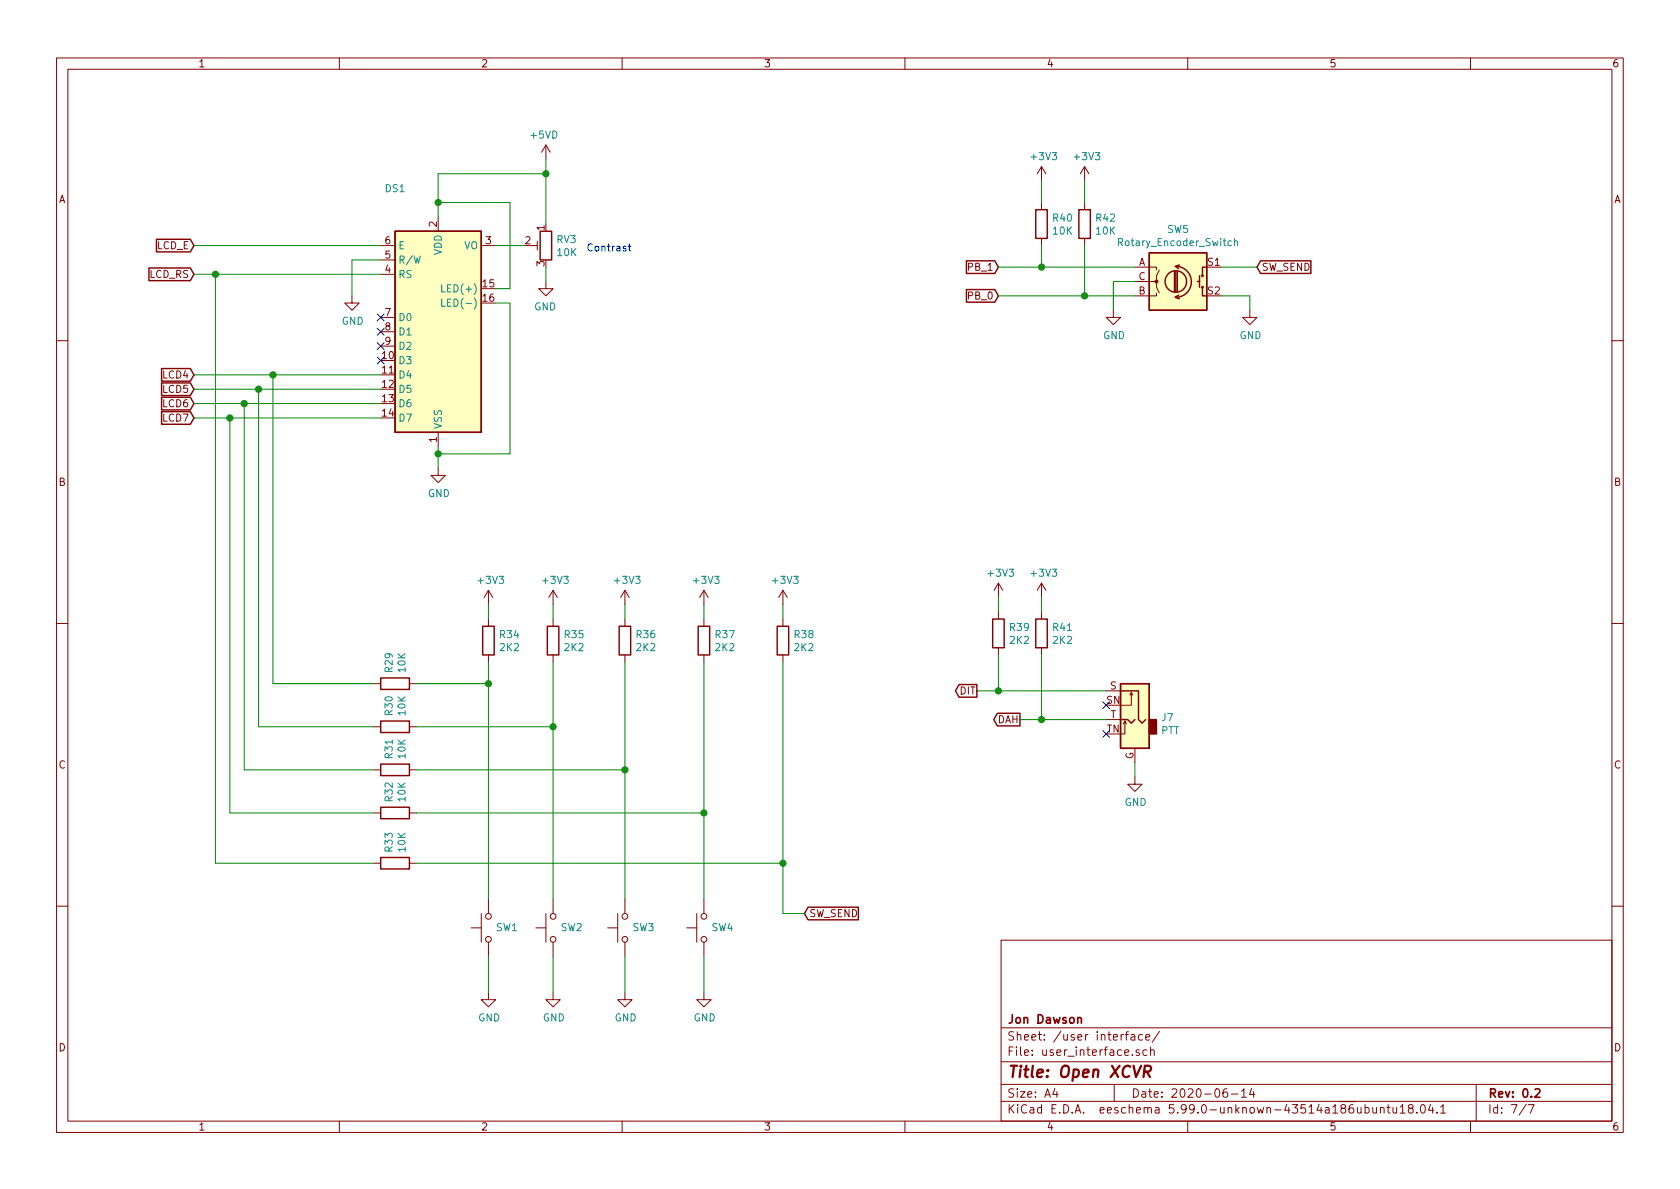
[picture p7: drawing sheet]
EESchema Schematic File Version 5
EELAYER 30 0
EELAYER END
$Descr A4 11693 8268
encoding utf-8
Sheet 7 7
Title "Open XCVR"
Date "2020-06-14"
Rev "0.2"
Comp "Jon Dawson"
Comment1 ""
Comment2 ""
Comment3 ""
Comment4 ""
Comment5 ""
Comment6 ""
Comment7 ""
Comment8 ""
Comment9 ""
$EndDescr
Connection ~ 1500 1900
Connection ~ 1600 2900
Connection ~ 1700 2800
Connection ~ 1800 2700
Connection ~ 1900 2600
Connection ~ 3050 1400
Connection ~ 3050 3150
Connection ~ 3400 4750
Connection ~ 3800 1200
Connection ~ 3850 5050
Connection ~ 4350 5350
Connection ~ 4900 5650
Connection ~ 5450 6000
Connection ~ 6950 4800
Connection ~ 7250 1850
Connection ~ 7250 5000
Connection ~ 7550 2050
NoConn ~ 2650 2200
NoConn ~ 2650 2300
NoConn ~ 2650 2400
NoConn ~ 2650 2500
NoConn ~ 7700 4900
NoConn ~ 7700 5100
Wire Wire Line
	1350 1700 2650 1700
Wire Wire Line
	1350 1900 1500 1900
Wire Wire Line
	1350 2600 1900 2600
Wire Wire Line
	1350 2700 1800 2700
Wire Wire Line
	1350 2800 1700 2800
Wire Wire Line
	1350 2900 1600 2900
Wire Wire Line
	1500 1900 2650 1900
Wire Wire Line
	1500 6000 1500 1900
Wire Wire Line
	1500 6000 2600 6000
Wire Wire Line
	1600 2900 2650 2900
Wire Wire Line
	1600 5650 1600 2900
Wire Wire Line
	1600 5650 2600 5650
Wire Wire Line
	1700 2800 2650 2800
Wire Wire Line
	1700 5350 1700 2800
Wire Wire Line
	1700 5350 2600 5350
Wire Wire Line
	1800 2700 2650 2700
Wire Wire Line
	1800 5050 1800 2700
Wire Wire Line
	1800 5050 2600 5050
Wire Wire Line
	1900 2600 2650 2600
Wire Wire Line
	1900 4750 1900 2600
Wire Wire Line
	1900 4750 2600 4750
Wire Wire Line
	2450 1800 2650 1800
Wire Wire Line
	2450 2050 2450 1800
Wire Wire Line
	2900 4750 3400 4750
Wire Wire Line
	2900 5050 3850 5050
Wire Wire Line
	2900 5350 4350 5350
Wire Wire Line
	2900 5650 4900 5650
Wire Wire Line
	2900 6000 5450 6000
Wire Wire Line
	3050 1200 3050 1400
Wire Wire Line
	3050 1200 3800 1200
Wire Wire Line
	3050 1400 3050 1500
Wire Wire Line
	3050 3100 3050 3150
Wire Wire Line
	3050 3150 3050 3250
Wire Wire Line
	3400 4200 3400 4300
Wire Wire Line
	3400 4750 3400 4600
Wire Wire Line
	3400 4750 3400 6250
Wire Wire Line
	3400 6650 3400 6900
Wire Wire Line
	3450 1700 3650 1700
Wire Wire Line
	3450 2000 3550 2000
Wire Wire Line
	3450 2100 3550 2100
Wire Wire Line
	3550 1400 3050 1400
Wire Wire Line
	3550 2000 3550 1400
Wire Wire Line
	3550 2100 3550 3150
Wire Wire Line
	3550 3150 3050 3150
Wire Wire Line
	3800 1100 3800 1200
Wire Wire Line
	3800 1200 3800 1550
Wire Wire Line
	3800 1850 3800 1950
Wire Wire Line
	3850 4200 3850 4300
Wire Wire Line
	3850 5050 3850 4600
Wire Wire Line
	3850 5050 3850 6250
Wire Wire Line
	3850 6650 3850 6900
Wire Wire Line
	4350 4200 4350 4300
Wire Wire Line
	4350 5350 4350 4600
Wire Wire Line
	4350 5350 4350 6250
Wire Wire Line
	4350 6650 4350 6900
Wire Wire Line
	4900 4200 4900 4300
Wire Wire Line
	4900 5650 4900 4600
Wire Wire Line
	4900 5650 4900 6250
Wire Wire Line
	4900 6650 4900 6900
Wire Wire Line
	5450 4200 5450 4300
Wire Wire Line
	5450 6000 5450 4600
Wire Wire Line
	5450 6350 5450 6000
Wire Wire Line
	5600 6350 5450 6350
Wire Wire Line
	6800 4800 6950 4800
Wire Wire Line
	6950 1850 7250 1850
Wire Wire Line
	6950 2050 7550 2050
Wire Wire Line
	6950 4150 6950 4250
Wire Wire Line
	6950 4550 6950 4800
Wire Wire Line
	6950 4800 7700 4800
Wire Wire Line
	7100 5000 7250 5000
Wire Wire Line
	7250 1250 7250 1400
Wire Wire Line
	7250 1700 7250 1850
Wire Wire Line
	7250 1850 7900 1850
Wire Wire Line
	7250 4150 7250 4250
Wire Wire Line
	7250 4550 7250 5000
Wire Wire Line
	7250 5000 7700 5000
Wire Wire Line
	7550 1250 7550 1400
Wire Wire Line
	7550 1700 7550 2050
Wire Wire Line
	7550 2050 7900 2050
Wire Wire Line
	7750 1950 7900 1950
Wire Wire Line
	7750 2150 7750 1950
Wire Wire Line
	7900 5300 7900 5400
Wire Wire Line
	8500 1850 8750 1850
Wire Wire Line
	8700 2050 8500 2050
Wire Wire Line
	8700 2150 8700 2050
Text Notes 4400 1750 2    50   ~ 0
Contrast
Text GLabel 1350 1700 0    50   Input ~ 0
LCD_E
Text GLabel 1350 1900 0    50   Input ~ 0
LCD_RS
Text GLabel 1350 2600 0    50   Input ~ 0
LCD4
Text GLabel 1350 2700 0    50   Input ~ 0
LCD5
Text GLabel 1350 2800 0    50   Input ~ 0
LCD6
Text GLabel 1350 2900 0    50   Input ~ 0
LCD7
Text GLabel 5600 6350 2    50   Input ~ 0
SW_SEND
Text GLabel 6800 4800 0    50   Output ~ 0
DIT
Text GLabel 6950 1850 0    50   Input ~ 0
PB_1
Text GLabel 6950 2050 0    50   Input ~ 0
PB_0
Text GLabel 7100 5000 0    50   Output ~ 0
DAH
Text GLabel 8750 1850 2    50   Input ~ 0
SW_SEND
$Comp
L power:+3V3 #PWR084
U 1 1
P 3400 4200
F 0 "#PWR084" H 3400 4050 50  0001 C CNN
F 1 "+3V3" H 3415 4373 50  0000 C CNN
F 2 "" H 3400 4200 50  0001 C CNN
F 3 "" H 3400 4200 50  0001 C CNN
	1    3400 4200
	1    0    0    -1  
$EndComp
$Comp
L power:+5VD #PWR086
U 1 1
P 3800 1100
F 0 "#PWR086" H 3800 950 50  0001 C CNN
F 1 "+5VD" H 3815 1273 50  0000 C CNN
F 2 "" H 3800 1100 50  0001 C CNN
F 3 "" H 3800 1100 50  0001 C CNN
	1    3800 1100
	-1   0    0    -1  
$EndComp
$Comp
L power:+3V3 #PWR088
U 1 1
P 3850 4200
F 0 "#PWR088" H 3850 4050 50  0001 C CNN
F 1 "+3V3" H 3865 4373 50  0000 C CNN
F 2 "" H 3850 4200 50  0001 C CNN
F 3 "" H 3850 4200 50  0001 C CNN
	1    3850 4200
	1    0    0    -1  
$EndComp
$Comp
L power:+3V3 #PWR090
U 1 1
P 4350 4200
F 0 "#PWR090" H 4350 4050 50  0001 C CNN
F 1 "+3V3" H 4365 4373 50  0000 C CNN
F 2 "" H 4350 4200 50  0001 C CNN
F 3 "" H 4350 4200 50  0001 C CNN
	1    4350 4200
	1    0    0    -1  
$EndComp
$Comp
L power:+3V3 #PWR092
U 1 1
P 4900 4200
F 0 "#PWR092" H 4900 4050 50  0001 C CNN
F 1 "+3V3" H 4915 4373 50  0000 C CNN
F 2 "" H 4900 4200 50  0001 C CNN
F 3 "" H 4900 4200 50  0001 C CNN
	1    4900 4200
	1    0    0    -1  
$EndComp
$Comp
L power:+3V3 #PWR094
U 1 1
P 5450 4200
F 0 "#PWR094" H 5450 4050 50  0001 C CNN
F 1 "+3V3" H 5465 4373 50  0000 C CNN
F 2 "" H 5450 4200 50  0001 C CNN
F 3 "" H 5450 4200 50  0001 C CNN
	1    5450 4200
	1    0    0    -1  
$EndComp
$Comp
L power:+3V3 #PWR095
U 1 1
P 6950 4150
F 0 "#PWR095" H 6950 4000 50  0001 C CNN
F 1 "+3V3" H 6965 4323 50  0000 C CNN
F 2 "" H 6950 4150 50  0001 C CNN
F 3 "" H 6950 4150 50  0001 C CNN
	1    6950 4150
	1    0    0    -1  
$EndComp
$Comp
L power:+3V3 #PWR096
U 1 1
P 7250 1250
F 0 "#PWR096" H 7250 1100 50  0001 C CNN
F 1 "+3V3" H 7265 1423 50  0000 C CNN
F 2 "" H 7250 1250 50  0001 C CNN
F 3 "" H 7250 1250 50  0001 C CNN
	1    7250 1250
	1    0    0    -1  
$EndComp
$Comp
L power:+3V3 #PWR097
U 1 1
P 7250 4150
F 0 "#PWR097" H 7250 4000 50  0001 C CNN
F 1 "+3V3" H 7265 4323 50  0000 C CNN
F 2 "" H 7250 4150 50  0001 C CNN
F 3 "" H 7250 4150 50  0001 C CNN
	1    7250 4150
	1    0    0    -1  
$EndComp
$Comp
L power:+3V3 #PWR098
U 1 1
P 7550 1250
F 0 "#PWR098" H 7550 1100 50  0001 C CNN
F 1 "+3V3" H 7565 1423 50  0000 C CNN
F 2 "" H 7550 1250 50  0001 C CNN
F 3 "" H 7550 1250 50  0001 C CNN
	1    7550 1250
	1    0    0    -1  
$EndComp
$Comp
L power:GND #PWR082
U 1 1
P 2450 2050
F 0 "#PWR082" H 2450 1800 50  0001 C CNN
F 1 "GND" H 2455 1877 50  0000 C CNN
F 2 "" H 2450 2050 50  0001 C CNN
F 3 "" H 2450 2050 50  0001 C CNN
	1    2450 2050
	1    0    0    -1  
$EndComp
$Comp
L power:GND #PWR083
U 1 1
P 3050 3250
F 0 "#PWR083" H 3050 3000 50  0001 C CNN
F 1 "GND" H 3055 3077 50  0000 C CNN
F 2 "" H 3050 3250 50  0001 C CNN
F 3 "" H 3050 3250 50  0001 C CNN
	1    3050 3250
	1    0    0    -1  
$EndComp
$Comp
L power:GND #PWR085
U 1 1
P 3400 6900
F 0 "#PWR085" H 3400 6650 50  0001 C CNN
F 1 "GND" H 3405 6727 50  0000 C CNN
F 2 "" H 3400 6900 50  0001 C CNN
F 3 "" H 3400 6900 50  0001 C CNN
	1    3400 6900
	1    0    0    -1  
$EndComp
$Comp
L power:GND #PWR087
U 1 1
P 3800 1950
F 0 "#PWR087" H 3800 1700 50  0001 C CNN
F 1 "GND" H 3805 1777 50  0000 C CNN
F 2 "" H 3800 1950 50  0001 C CNN
F 3 "" H 3800 1950 50  0001 C CNN
	1    3800 1950
	-1   0    0    -1  
$EndComp
$Comp
L power:GND #PWR089
U 1 1
P 3850 6900
F 0 "#PWR089" H 3850 6650 50  0001 C CNN
F 1 "GND" H 3855 6727 50  0000 C CNN
F 2 "" H 3850 6900 50  0001 C CNN
F 3 "" H 3850 6900 50  0001 C CNN
	1    3850 6900
	1    0    0    -1  
$EndComp
$Comp
L power:GND #PWR091
U 1 1
P 4350 6900
F 0 "#PWR091" H 4350 6650 50  0001 C CNN
F 1 "GND" H 4355 6727 50  0000 C CNN
F 2 "" H 4350 6900 50  0001 C CNN
F 3 "" H 4350 6900 50  0001 C CNN
	1    4350 6900
	1    0    0    -1  
$EndComp
$Comp
L power:GND #PWR093
U 1 1
P 4900 6900
F 0 "#PWR093" H 4900 6650 50  0001 C CNN
F 1 "GND" H 4905 6727 50  0000 C CNN
F 2 "" H 4900 6900 50  0001 C CNN
F 3 "" H 4900 6900 50  0001 C CNN
	1    4900 6900
	1    0    0    -1  
$EndComp
$Comp
L power:GND #PWR099
U 1 1
P 7750 2150
F 0 "#PWR099" H 7750 1900 50  0001 C CNN
F 1 "GND" H 7755 1977 50  0000 C CNN
F 2 "" H 7750 2150 50  0001 C CNN
F 3 "" H 7750 2150 50  0001 C CNN
	1    7750 2150
	1    0    0    -1  
$EndComp
$Comp
L power:GND #PWR0100
U 1 1
P 7900 5400
F 0 "#PWR0100" H 7900 5150 50  0001 C CNN
F 1 "GND" H 7905 5227 50  0000 C CNN
F 2 "" H 7900 5400 50  0001 C CNN
F 3 "" H 7900 5400 50  0001 C CNN
	1    7900 5400
	1    0    0    -1  
$EndComp
$Comp
L power:GND #PWR0101
U 1 1
P 8700 2150
F 0 "#PWR0101" H 8700 1900 50  0001 C CNN
F 1 "GND" H 8705 1977 50  0000 C CNN
F 2 "" H 8700 2150 50  0001 C CNN
F 3 "" H 8700 2150 50  0001 C CNN
	1    8700 2150
	1    0    0    -1  
$EndComp
$Comp
L Device:R R29
U 1 1
P 2750 4750
F 0 "R29" H 2820 4795 50  0000 L CNN
F 1 "10K" H 2820 4705 50  0000 L CNN
F 2 "Resistor_SMD:R_0805_2012Metric" V 2680 4750 50  0001 C CNN
F 3 "~" H 2750 4750 50  0001 C CNN
	1    2750 4750
	0    -1   -1   0   
$EndComp
$Comp
L Device:R R30
U 1 1
P 2750 5050
F 0 "R30" H 2820 5095 50  0000 L CNN
F 1 "10K" H 2820 5005 50  0000 L CNN
F 2 "Resistor_SMD:R_0805_2012Metric" V 2680 5050 50  0001 C CNN
F 3 "~" H 2750 5050 50  0001 C CNN
	1    2750 5050
	0    -1   -1   0   
$EndComp
$Comp
L Device:R R31
U 1 1
P 2750 5350
F 0 "R31" H 2820 5395 50  0000 L CNN
F 1 "10K" H 2820 5305 50  0000 L CNN
F 2 "Resistor_SMD:R_0805_2012Metric" V 2680 5350 50  0001 C CNN
F 3 "~" H 2750 5350 50  0001 C CNN
	1    2750 5350
	0    -1   -1   0   
$EndComp
$Comp
L Device:R R32
U 1 1
P 2750 5650
F 0 "R32" H 2820 5695 50  0000 L CNN
F 1 "10K" H 2820 5605 50  0000 L CNN
F 2 "Resistor_SMD:R_0805_2012Metric" V 2680 5650 50  0001 C CNN
F 3 "~" H 2750 5650 50  0001 C CNN
	1    2750 5650
	0    -1   -1   0   
$EndComp
$Comp
L Device:R R33
U 1 1
P 2750 6000
F 0 "R33" H 2820 6045 50  0000 L CNN
F 1 "10K" H 2820 5955 50  0000 L CNN
F 2 "Resistor_SMD:R_0805_2012Metric" V 2680 6000 50  0001 C CNN
F 3 "~" H 2750 6000 50  0001 C CNN
	1    2750 6000
	0    -1   -1   0   
$EndComp
$Comp
L Device:R R34
U 1 1
P 3400 4450
F 0 "R34" H 3470 4495 50  0000 L CNN
F 1 "2K2" H 3470 4405 50  0000 L CNN
F 2 "Resistor_SMD:R_0805_2012Metric" V 3330 4450 50  0001 C CNN
F 3 "~" H 3400 4450 50  0001 C CNN
	1    3400 4450
	1    0    0    -1  
$EndComp
$Comp
L Device:R R35
U 1 1
P 3850 4450
F 0 "R35" H 3920 4495 50  0000 L CNN
F 1 "2K2" H 3920 4405 50  0000 L CNN
F 2 "Resistor_SMD:R_0805_2012Metric" V 3780 4450 50  0001 C CNN
F 3 "~" H 3850 4450 50  0001 C CNN
	1    3850 4450
	1    0    0    -1  
$EndComp
$Comp
L Device:R R36
U 1 1
P 4350 4450
F 0 "R36" H 4420 4495 50  0000 L CNN
F 1 "2K2" H 4420 4405 50  0000 L CNN
F 2 "Resistor_SMD:R_0805_2012Metric" V 4280 4450 50  0001 C CNN
F 3 "~" H 4350 4450 50  0001 C CNN
	1    4350 4450
	1    0    0    -1  
$EndComp
$Comp
L Device:R R37
U 1 1
P 4900 4450
F 0 "R37" H 4970 4495 50  0000 L CNN
F 1 "2K2" H 4970 4405 50  0000 L CNN
F 2 "Resistor_SMD:R_0805_2012Metric" V 4830 4450 50  0001 C CNN
F 3 "~" H 4900 4450 50  0001 C CNN
	1    4900 4450
	1    0    0    -1  
$EndComp
$Comp
L Device:R R38
U 1 1
P 5450 4450
F 0 "R38" H 5520 4495 50  0000 L CNN
F 1 "2K2" H 5520 4405 50  0000 L CNN
F 2 "Resistor_SMD:R_0805_2012Metric" V 5380 4450 50  0001 C CNN
F 3 "~" H 5450 4450 50  0001 C CNN
	1    5450 4450
	1    0    0    -1  
$EndComp
$Comp
L Device:R R39
U 1 1
P 6950 4400
F 0 "R39" H 7020 4445 50  0000 L CNN
F 1 "2K2" H 7020 4355 50  0000 L CNN
F 2 "Resistor_SMD:R_0805_2012Metric" V 6880 4400 50  0001 C CNN
F 3 "~" H 6950 4400 50  0001 C CNN
	1    6950 4400
	1    0    0    -1  
$EndComp
$Comp
L Device:R R40
U 1 1
P 7250 1550
F 0 "R40" H 7320 1595 50  0000 L CNN
F 1 "10K" H 7320 1505 50  0000 L CNN
F 2 "Resistor_SMD:R_0805_2012Metric" V 7180 1550 50  0001 C CNN
F 3 "~" H 7250 1550 50  0001 C CNN
	1    7250 1550
	1    0    0    -1  
$EndComp
$Comp
L Device:R R41
U 1 1
P 7250 4400
F 0 "R41" H 7320 4445 50  0000 L CNN
F 1 "2K2" H 7320 4355 50  0000 L CNN
F 2 "Resistor_SMD:R_0805_2012Metric" V 7180 4400 50  0001 C CNN
F 3 "~" H 7250 4400 50  0001 C CNN
	1    7250 4400
	1    0    0    -1  
$EndComp
$Comp
L Device:R R42
U 1 1
P 7550 1550
F 0 "R42" H 7620 1595 50  0000 L CNN
F 1 "10K" H 7620 1505 50  0000 L CNN
F 2 "Resistor_SMD:R_0805_2012Metric" V 7480 1550 50  0001 C CNN
F 3 "~" H 7550 1550 50  0001 C CNN
	1    7550 1550
	1    0    0    -1  
$EndComp
$Comp
L Switch:SW_Push SW1
U 1 1
P 3400 6450
F 0 "SW1" V 3400 6400 50  0000 R CNN
F 1 "SW_Push" H 3500 6700 50  0001 R CNN
F 2 "Button_Switch_THT:SW_PUSH_6mm" H 3400 6650 50  0001 C CNN
F 3 "~" H 3400 6650 50  0001 C CNN
	1    3400 6450
	0    -1   -1   0   
$EndComp
$Comp
L Switch:SW_Push SW2
U 1 1
P 3850 6450
F 0 "SW2" V 3850 6400 50  0000 R CNN
F 1 "SW_Push" H 3950 6700 50  0001 R CNN
F 2 "Button_Switch_THT:SW_PUSH_6mm" H 3850 6650 50  0001 C CNN
F 3 "~" H 3850 6650 50  0001 C CNN
	1    3850 6450
	0    -1   -1   0   
$EndComp
$Comp
L Switch:SW_Push SW3
U 1 1
P 4350 6450
F 0 "SW3" V 4350 6400 50  0000 R CNN
F 1 "SW_Push" H 4500 6700 50  0001 R CNN
F 2 "Button_Switch_THT:SW_PUSH_6mm" H 4350 6650 50  0001 C CNN
F 3 "~" H 4350 6650 50  0001 C CNN
	1    4350 6450
	0    -1   -1   0   
$EndComp
$Comp
L Switch:SW_Push SW4
U 1 1
P 4900 6450
F 0 "SW4" V 4900 6400 50  0000 R CNN
F 1 "SW_Push" H 5050 6700 50  0001 R CNN
F 2 "Button_Switch_THT:SW_PUSH_6mm" H 4900 6650 50  0001 C CNN
F 3 "~" H 4900 6650 50  0001 C CNN
	1    4900 6450
	0    -1   -1   0   
$EndComp
$Comp
L Device:R_POT_TRIM RV3
U 1 1
P 3800 1700
F 0 "RV3" H 3730 1745 50  0000 R CNN
F 1 "10K" H 3730 1655 50  0000 R CNN
F 2 "Potentiometer_THT:Potentiometer_Piher_PT-6-V_Vertical" H 3800 1700 50  0001 C CNN
F 3 "~" H 3800 1700 50  0001 C CNN
	1    3800 1700
	-1   0    0    -1  
$EndComp
$Comp
L Connector:AudioJack2_Ground_Switch J7
U 1 1
P 7900 5000
F 0 "J7" H 7720 5017 50  0000 R CNN
F 1 "PTT" H 7720 4927 50  0000 R CNN
F 2 "openxcvr:jack3.5mm switched" H 7900 5200 50  0001 C CNN
F 3 "~" H 7900 5200 50  0001 C CNN
	1    7900 5000
	-1   0    0    -1  
$EndComp
$Comp
L Device:Rotary_Encoder_Switch SW5
U 1 1
P 8200 1950
F 0 "SW5" H 8200 2316 50  0000 C CNN
F 1 "Rotary_Encoder_Switch" H 8200 2225 50  0000 C CNN
F 2 "Rotary_Encoder:RotaryEncoder_Alps_EC12E-Switch_Vertical_H20mm" H 8050 2110 50  0001 C CNN
F 3 "~" H 8200 2210 50  0001 C CNN
	1    8200 1950
	1    0    0    -1  
$EndComp
$Comp
L Display_Character:WC1602A DS1
U 1 1
P 3050 2300
F 0 "DS1" H 2750 3300 50  0000 C CNN
F 1 "WC1602A" H 2700 3150 50  0001 C CNN
F 2 "Display:WC1602A" H 3050 1400 50  0001 C CIN
F 3 "http://www.wincomlcd.com/pdf/WC1602A-SFYLYHTC06.pdf" H 3750 2300 50  0001 C CNN
	1    3050 2300
	1    0    0    -1  
$EndComp
$EndSCHEMATC
